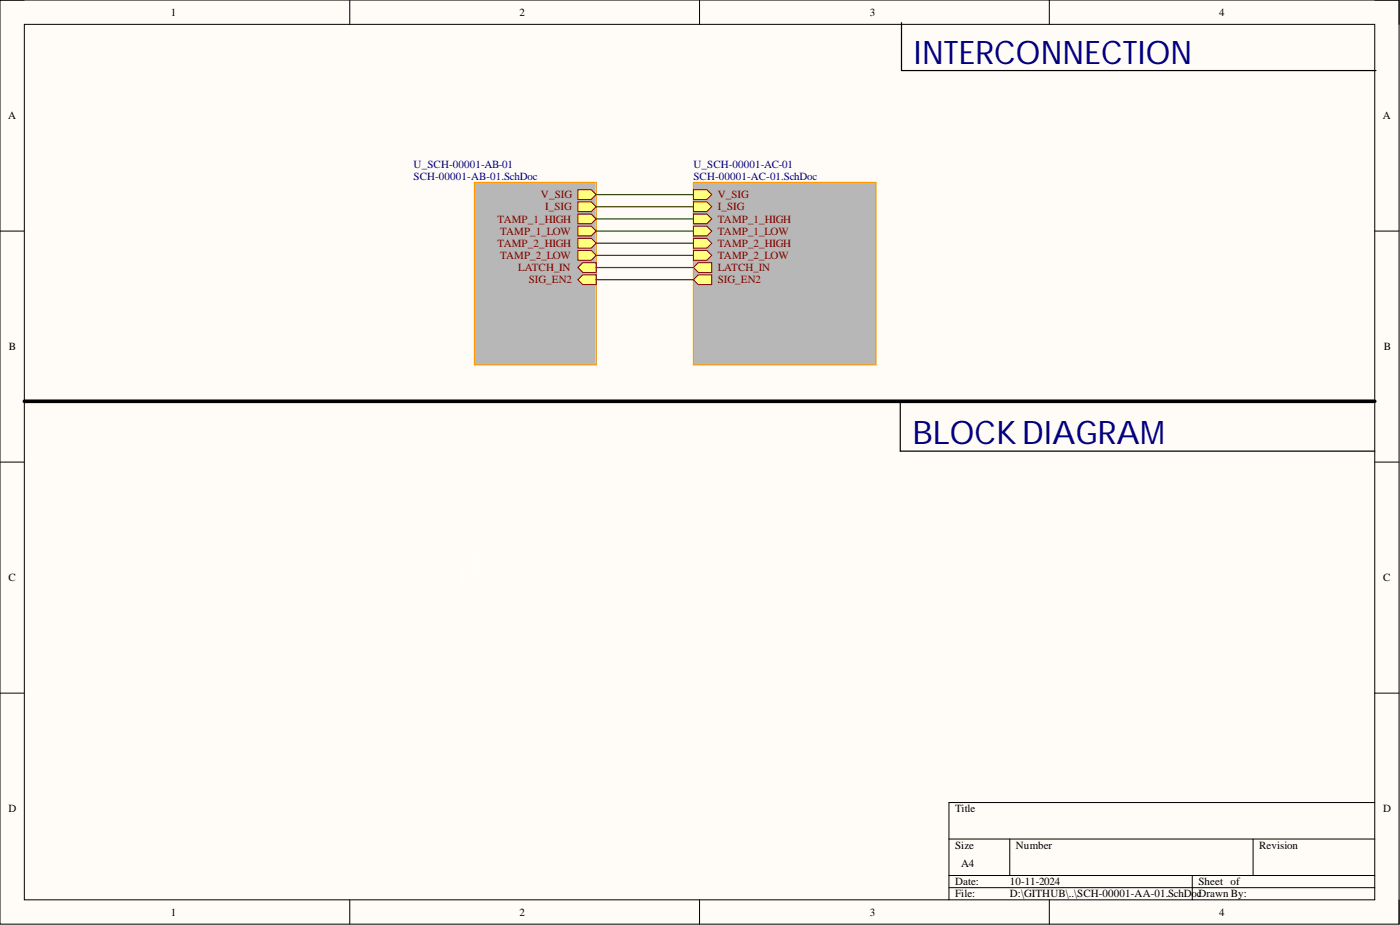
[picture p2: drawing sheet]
<svg xmlns="http://www.w3.org/2000/svg" width="292mm" height="193mm" viewBox="0 0 292 193" stroke-linecap="round" stroke-linejoin="round" font-family="sans-serif">
<path d="M0 0h291.9v192.8h-291.9z" fill-rule="evenodd" fill="#fffcf8"/>
<path d="M0 0h291.9v192.8h-291.9z" fill="none" stroke="#000" stroke-width=".21"/>
<path d="M5.1 5.1h281.7v182.6h-281.7z" fill-rule="evenodd" fill="#fffcf8"/>
<g fill="none" stroke="#000" stroke-width=".21">
<path d="M0 0h5.1M5.1 5.1h281.7v182.6h-281.7zM73 0v5.1M146 0v5.1M218.9 0v5.1M286.8 0h5.1v5.1M0 48.2h5.1M286.8 48.2h5.1M0 96.4h5.1M286.8 96.4h5.1M0 144.6h5.1M286.8 144.6h5.1"/>
<path d="M198 175h88.8M210.7 175v7.6M261.4 175v7.6M286.8 167.4h-88.8v20.3M73 187.7v5.1M146 187.7v5.1M198 182.6h88.8M198 185.2h88.8M218.9 187.7v5.1M248.8 182.6v5.1M291.9 187.7v5.1"/>
</g>
<path d="M5.1 83.7h281.7" fill="none" stroke="#000" stroke-width=".76"/>
<path d="M188.1 4.7v10h99" fill="none" stroke="#000" stroke-width=".25"/>
<path d="M99 38.1h25.4v38h-25.4z" fill-rule="evenodd" fill="#b7b7b7"/>
<path d="M99 38.1h25.4v38h-25.4z" fill="none" stroke="#f90" stroke-width=".25"/>
<path d="M120.6 58.4l1-1.1h2.8v2.1h-2.8z" fill-rule="evenodd" fill="#ffff80"/>
<path d="M120.6 58.4l1-1.1h2.8v2.1h-2.8z" fill="none" stroke="#800000" stroke-width=".21"/>
<path d="M120.6 39.6h2.8l1 1-1 1h-2.8z" fill-rule="evenodd" fill="#ffff80"/>
<path d="M120.6 39.6h2.8l1 1-1 1h-2.8z" fill="none" stroke="#800000" stroke-width=".21"/>
<path d="M120.6 42.1h2.8l1 1-1 1h-2.8z" fill-rule="evenodd" fill="#ffff80"/>
<path d="M120.6 42.1h2.8l1 1-1 1h-2.8z" fill="none" stroke="#800000" stroke-width=".21"/>
<path d="M120.6 55.8l1-1h2.8v2h-2.8z" fill-rule="evenodd" fill="#ffff80"/>
<path d="M120.6 55.8l1-1h2.8v2h-2.8z" fill="none" stroke="#800000" stroke-width=".21"/>
<path d="M120.6 44.7h2.8l1 1-1 1h-2.8z" fill-rule="evenodd" fill="#ffff80"/>
<path d="M120.6 44.7h2.8l1 1-1 1h-2.8z" fill="none" stroke="#800000" stroke-width=".21"/>
<path d="M120.6 47.2h2.8l1 1-1 1h-2.8z" fill-rule="evenodd" fill="#ffff80"/>
<path d="M120.6 47.2h2.8l1 1-1 1h-2.8z" fill="none" stroke="#800000" stroke-width=".21"/>
<path d="M120.6 49.7h2.8l1 1-1 1.1h-2.8z" fill-rule="evenodd" fill="#ffff80"/>
<path d="M120.6 49.7h2.8l1 1-1 1.1h-2.8z" fill="none" stroke="#800000" stroke-width=".21"/>
<path d="M120.6 52.3h2.8l1 1-1 1h-2.8z" fill-rule="evenodd" fill="#ffff80"/>
<path d="M120.6 52.3h2.8l1 1-1 1h-2.8z" fill="none" stroke="#800000" stroke-width=".21"/>
<path d="M144.7 38.1h38.1v38h-38.1z" fill-rule="evenodd" fill="#b7b7b7"/>
<path d="M144.7 38.1h38.1v38h-38.1z" fill="none" stroke="#f90" stroke-width=".25"/>
<path d="M144.7 58.4l1-1.1h2.8v2.1h-2.8z" fill-rule="evenodd" fill="#ffff80"/>
<path d="M144.7 58.4l1-1.1h2.8v2.1h-2.8z" fill="none" stroke="#800000" stroke-width=".21"/>
<path d="M144.7 39.6h2.8l1 1-1 1h-2.8z" fill-rule="evenodd" fill="#ffff80"/>
<path d="M144.7 39.6h2.8l1 1-1 1h-2.8z" fill="none" stroke="#800000" stroke-width=".21"/>
<path d="M144.7 42.1h2.8l1 1-1 1h-2.8z" fill-rule="evenodd" fill="#ffff80"/>
<path d="M144.7 42.1h2.8l1 1-1 1h-2.8z" fill="none" stroke="#800000" stroke-width=".21"/>
<path d="M144.7 55.8l1-1h2.8v2h-2.8z" fill-rule="evenodd" fill="#ffff80"/>
<path d="M144.7 55.8l1-1h2.8v2h-2.8z" fill="none" stroke="#800000" stroke-width=".21"/>
<path d="M144.7 44.7h2.8l1 1-1 1h-2.8z" fill-rule="evenodd" fill="#ffff80"/>
<path d="M144.7 44.7h2.8l1 1-1 1h-2.8z" fill="none" stroke="#800000" stroke-width=".21"/>
<path d="M144.7 47.2h2.8l1 1-1 1h-2.8z" fill-rule="evenodd" fill="#ffff80"/>
<path d="M144.7 47.2h2.8l1 1-1 1h-2.8z" fill="none" stroke="#800000" stroke-width=".21"/>
<path d="M144.7 49.7h2.8l1 1-1 1.1h-2.8z" fill-rule="evenodd" fill="#ffff80"/>
<path d="M144.7 49.7h2.8l1 1-1 1.1h-2.8z" fill="none" stroke="#800000" stroke-width=".21"/>
<path d="M144.7 52.3h2.8l1 1-1 1h-2.8z" fill-rule="evenodd" fill="#ffff80"/>
<path d="M144.7 52.3h2.8l1 1-1 1h-2.8z" fill="none" stroke="#800000" stroke-width=".21"/>
<path d="M124.4 58.4h20.3M124.4 40.6h20.3M124.4 43.1h20.3M124.4 55.8h20.3M124.4 45.7h20.3M124.4 48.2h20.3M124.4 50.7h20.3M124.4 53.3h20.3" fill="none" stroke="#274e13" stroke-width=".25"/>
<path d="M187.8 84.1v10h99" fill="none" stroke="#000" stroke-width=".25"/>
<path d="M96.5 118.7v3.1zM99 116.2v3z" fill="none" stroke="#fff" stroke-width=".21"/>
<g font-size="6.8" fill="#000080">
<text x="190.6" y="13.3">INTERCONNECTION</text>
<text x="190.4" y="92.7">BLOCK DIAGRAM</text>
</g>
<g font-size="2.3">
<text x="35.6" y="3.3">1</text>
<text x="108.4" y="3.3">2</text>
<text x="181.5" y="3.3">3</text>
<text x="254.3" y="3.3">4</text>
<text x="1.7" y="24.9">A</text>
<text x="288.5" y="24.9">A</text>
<text x="1.9" y="73.1">B</text>
<text x="288.7" y="73.1">B</text>
<text x="1.8" y="121.3">C</text>
<text x="288.6" y="121.3">C</text>
<text x="1.8" y="169.5">D</text>
<text x="199.3" y="169.5">Title</text>
<text x="288.6" y="169.5">D</text>
<text x="199.3" y="177.1">Size</text>
<text x="212" y="177.1">Number</text>
<text x="262.7" y="177.1">Revision</text>
<text x="199.3" y="184.7">Date:</text>
<text x="200.5" y="180.9">A4</text>
<text x="210.7" y="184.7">10-11-2024</text>
<text x="250" y="184.7">Sheet of</text>
<text x="35.6" y="191">1</text>
<text x="108.4" y="191">2</text>
<text x="181.5" y="191">3</text>
<text x="199.3" y="187.2">File:</text>
<text x="210.7" y="187.2">D:\GITHUB\..\SCH-00001-AA-01.SchDocDrawn By:</text>
<text x="254.3" y="191">4</text>
</g>
<g font-size="2.3" fill="#000080">
<text x="86.3" y="35">U_SCH-00001-AB-01</text>
<text x="144.7" y="35">U_SCH-00001-AC-01</text>
<text x="86.3" y="37.6">SCH-00001-AB-01.SchDoc</text>
<text x="144.7" y="37.6">SCH-00001-AC-01.SchDoc</text>
</g>
<g font-size="2.3" fill="#800000">
<text x="112.9" y="41.4">V_SIG</text>
<text x="149.8" y="41.4">V_SIG</text>
<text x="103.8" y="46.4">TAMP_1_HIGH</text>
<text x="113.7" y="43.9">I_SIG</text>
<text x="149.8" y="43.9">I_SIG</text>
<text x="149.8" y="46.4">TAMP_1_HIGH</text>
<text x="103.8" y="51.5">TAMP_2_HIGH</text>
<text x="104.3" y="49">TAMP_1_LOW</text>
<text x="149.8" y="49">TAMP_1_LOW</text>
<text x="149.8" y="51.5">TAMP_2_HIGH</text>
<text x="104.3" y="54">TAMP_2_LOW</text>
<text x="108.1" y="56.6">LATCH_IN</text>
<text x="110.3" y="59.1">SIG_EN2</text>
<text x="149.8" y="59.1">SIG_EN2</text>
<text x="149.8" y="56.6">LATCH_IN</text>
<text x="149.8" y="54">TAMP_2_LOW</text>
</g>
</svg>
